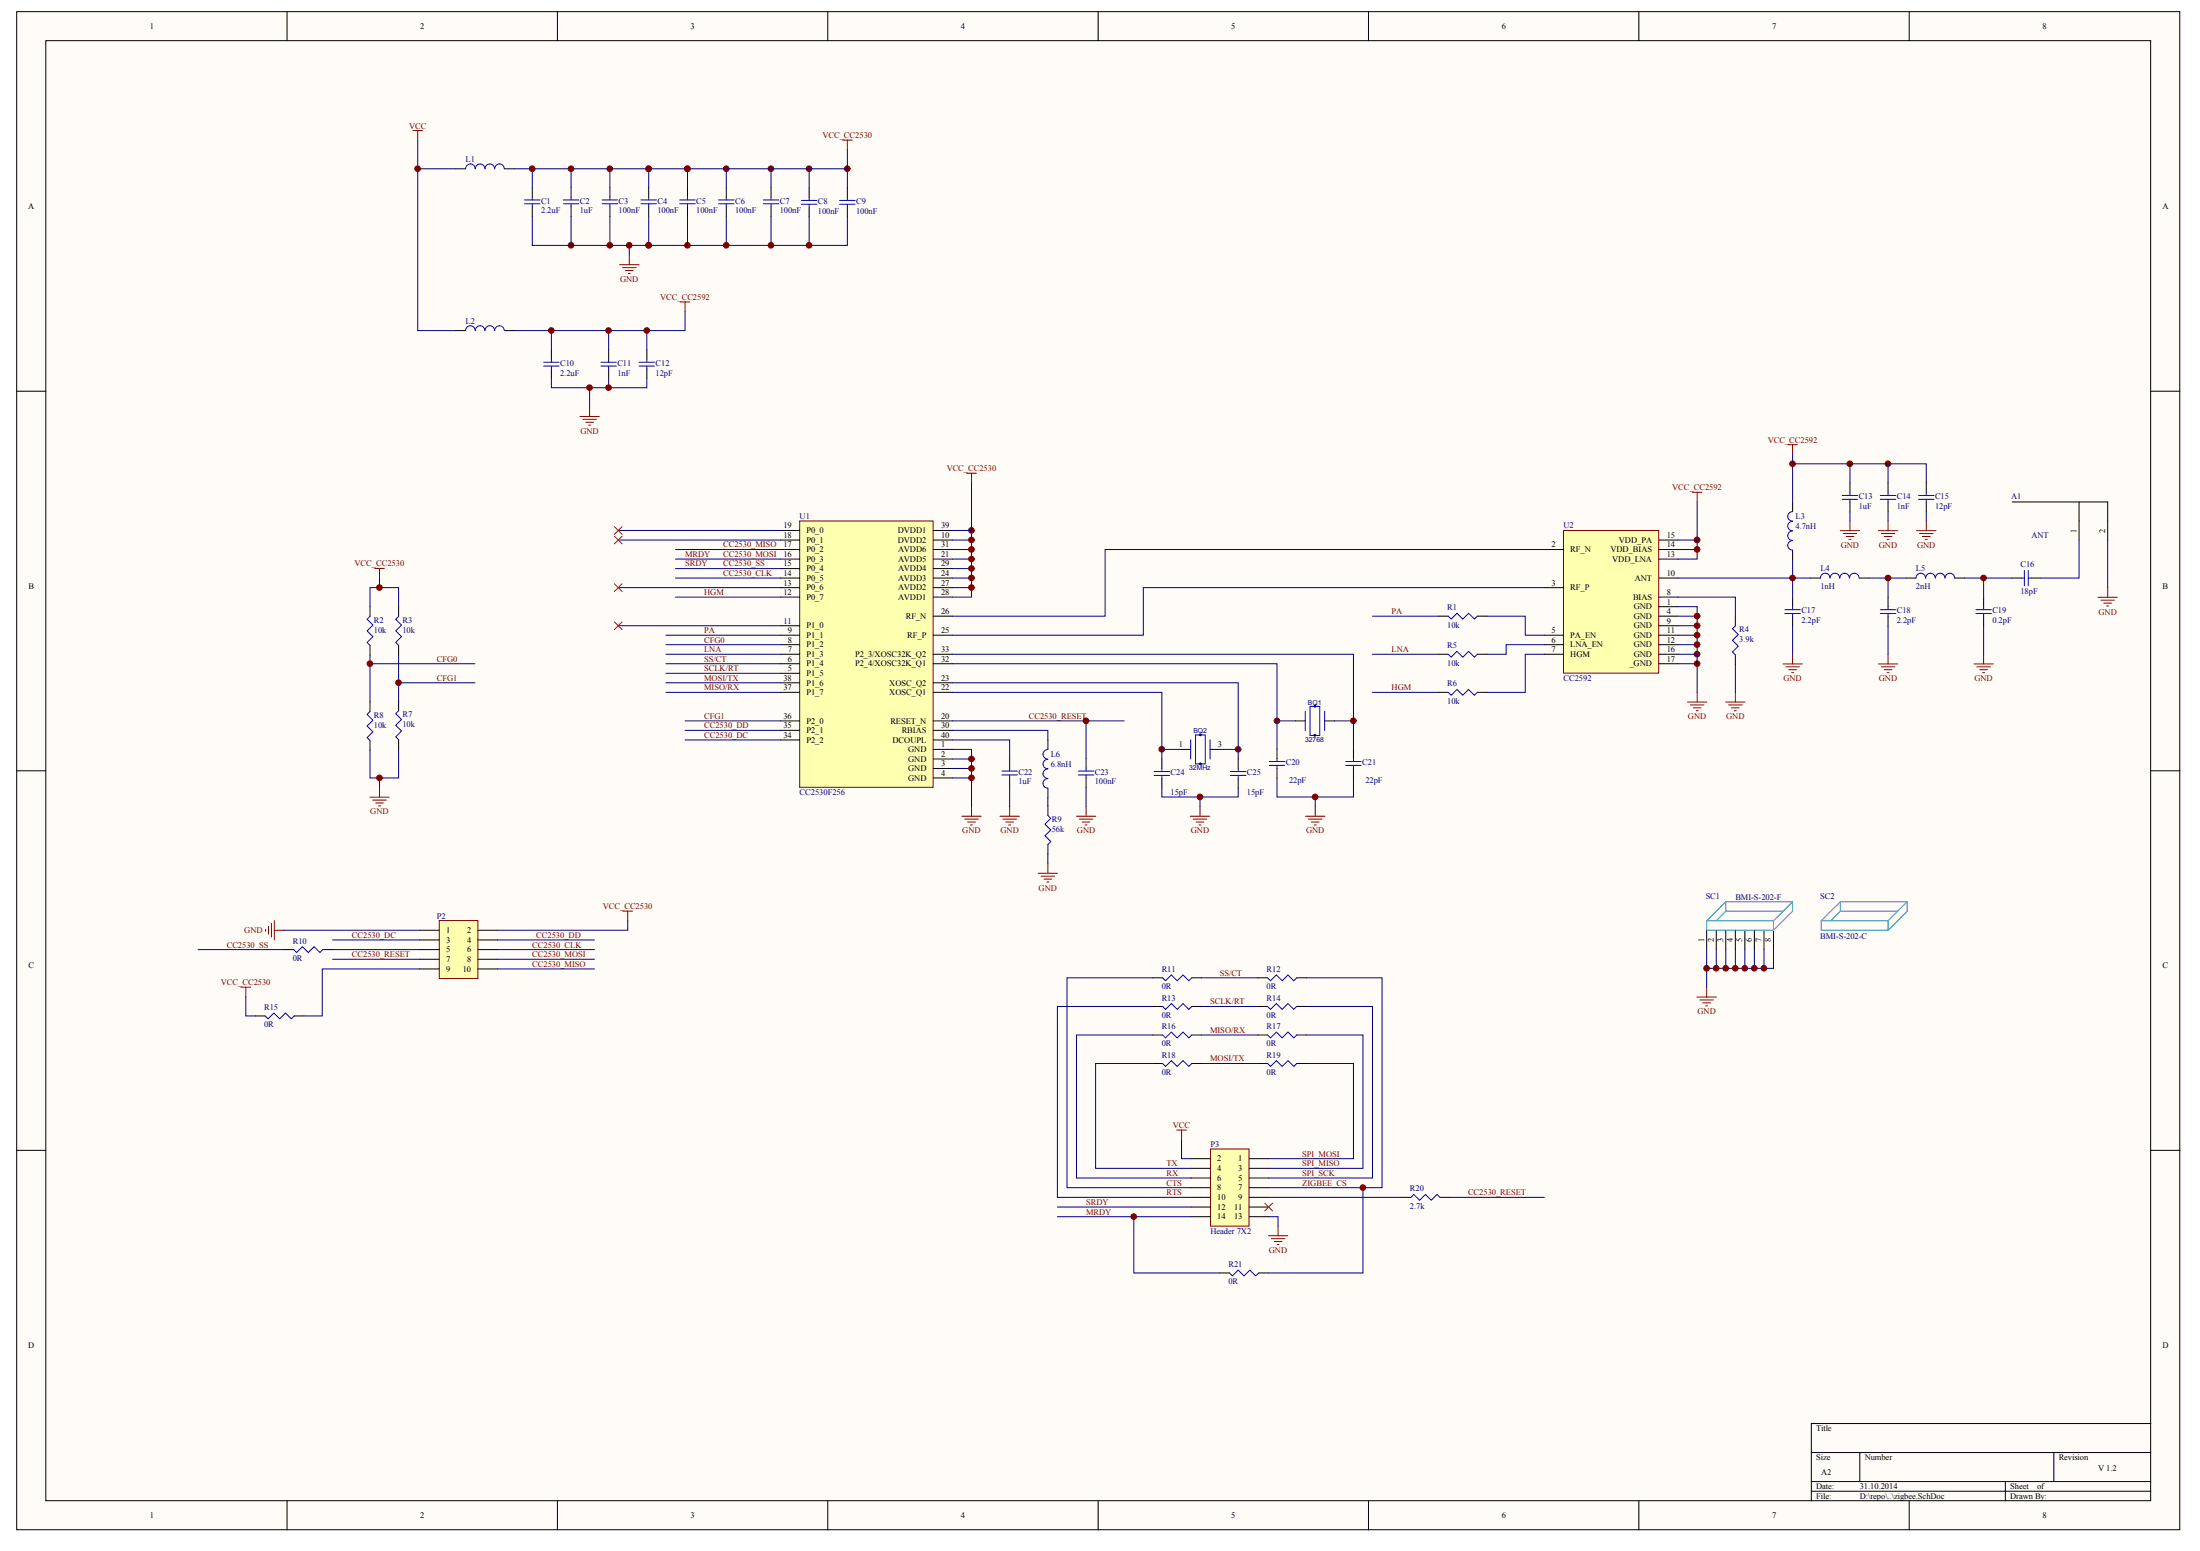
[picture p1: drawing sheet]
# Altium project zigbee.PrjPCB
1 sheet, 61 parts. Net scope: global (net labels, ports and power ports of the same name join across sheets).
Board file: zigbee.PcbDoc

## Sheet zigbee.SchDoc
size A2

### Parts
A1  ANT  [F ant]
BQ1  value 32768  [FC-12M]  (hidden comment: Crystal)
BQ2  value 32MHz  [403C11A32M00000]  (hidden comment: Crystal)
C1  value 2.2uF  [0402]  (hidden comment: Capacitor)
C2  value 1uF  [0402]  (hidden comment: Capacitor)
C3  value 100nF  [0402]  (hidden comment: Capacitor)
C4  value 100nF  [0402]  (hidden comment: Capacitor)
C5  value 100nF  [0402]  (hidden comment: Capacitor)
C6  value 100nF  [0402]  (hidden comment: Capacitor)
C7  value 100nF  [0402]  (hidden comment: Capacitor)
C8  value 100nF  [0402]  (hidden comment: Capacitor)
C9  value 100nF  [0402]  (hidden comment: Capacitor)
C10  value 2.2uF  [0402]  (hidden comment: Capacitor)
C11  value 1nF  [0402]  (hidden comment: Capacitor)
C12  value 12pF  [0402]  (hidden comment: Capacitor)
C13  value 1uF  [0402]  (hidden comment: Capacitor)
C14  value 1nF  [0402]  (hidden comment: Capacitor)
C15  value 12pF  [0402]  (hidden comment: Capacitor)
C16  value 18pF  [0402]  (hidden comment: Capacitor)
C17  value 2.2pF  [0402]  (hidden comment: Capacitor)
C18  value 2.2pF  [0402]  (hidden comment: Capacitor)
C19  value 0.2pF  [0402]  (hidden comment: Capacitor)
C20  value 22pF  [0402]  (hidden comment: Capacitor)
C21  value 22pF  [0402]  (hidden comment: Capacitor)
C22  value 1uF  [0402]  (hidden comment: Capacitor)
C23  value 100nF  [0402]  (hidden comment: Capacitor)
C24  value 15pF  [0402]  (hidden comment: Capacitor)
C25  value 15pF  [0402]  (hidden comment: Capacitor)
L1  Inductor  [0402]  (value not drawn)
L2  Inductor  [0603]  (value not drawn)
L3  value 4.7nH  [0402]  (hidden comment: Inductor)
L4  value 1nH  [0402]  (hidden comment: Inductor)
L5  value 2nH  [0402]  (hidden comment: Inductor)
L6  value 6.8nH  [0402]  (hidden comment: Inductor)
P2  *  [HDR2X5H]  (value not drawn)
P3  Header 7X2  [DIP14]
R1  value 10k  [0402]  (hidden comment: Resistor)
R2  value 10k  [0402]  (hidden comment: Resistor)
R3  value 10k  [0402]  (hidden comment: Resistor)
R4  value 3.9k  [0402]  (hidden comment: Resistor)
R5  value 10k  [0402]  (hidden comment: Resistor)
R6  value 10k  [0402]  (hidden comment: Resistor)
R7  value 10k  [0402]  (hidden comment: Resistor)
R8  value 10k  [0402]  (hidden comment: Resistor)
R9  value 56k  [0402]  (hidden comment: Resistor)
R10  value 0R  [0402]  (hidden comment: Blob)
R11  value 0R  [0402]  (hidden comment: Blob)
R12  value 0R  [0402]  (hidden comment: Blob)
R13  value 0R  [0402]  (hidden comment: Blob)
R14  value 0R  [0402]  (hidden comment: Blob)
R15  value 0R  [0402]  (hidden comment: Blob)
R16  value 0R  [0402]  (hidden comment: Blob)
R17  value 0R  [0402]  (hidden comment: Blob)
R18  value 0R  [0402]  (hidden comment: Blob)
R19  value 0R  [0402]  (hidden comment: Blob)
R20  value 2.7k  [0402]  (hidden comment: Resistor)
R21  value 0R  [0402]  (hidden comment: Blob)
SC1  BMI-S-202-F  [BMIS_202_F]
SC2  BMI-S-202-C
U1  CC2530F256  [QFN40]
U2  CC2592  [QFN16]

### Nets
GND: A1.2 C1.2 C2.2 C3.2 C4.2 C5.2 C6.2 C7.2 C8.2 C9.2 C10.2 C11.1 C12.1 C13.1 C14.1 C15.1 C17.1 C18.1 C19.1 C20.1 C21.1 C22.2 C23.2 C24.1 C25.1 P2.1 P3.13 R4.1 R7.2 R8.2 R9.2 SC1.1 SC1.2 SC1.3 SC1.4 SC1.5 SC1.6 SC1.7 SC1.8 U1.1(GND) U1.2(GND) U1.3(GND) U1.4(GND) U2.1(GND) U2.4(GND) U2.9(GND) U2.11(GND) U2.12(GND) U2.16(GND) U2.17(_GND)
VCC: L1.1 L2.1 P3.2
VCC_CC2530: C1.1 C2.1 C3.1 C4.1 C5.1 C6.1 C7.1 C8.1 C9.1 L1.2 P2.2 R2.1 R3.1 R15.2 U1.10(DVDD2) U1.21(AVDD5) U1.24(AVDD3) U1.27(AVDD2) U1.28(AVDD1) U1.29(AVDD4) U1.31(AVDD6) U1.39(DVDD1)
VCC_CC2592: C10.1 C11.2 C12.2 C13.2 C14.2 C15.2 L2.2 L3.2 U2.13(VDD_LNA) U2.14(VDD_BIAS) U2.15(VDD_PA)
CC2530_CLK: P2.6 U1.14(P0_5)
CC2530_DC: P2.3 U1.34(P2_2)
CC2530_DD: P2.4 U1.35(P2_1)
CC2530_MISO: P2.10 U1.17(P0_2)
CC2530_MOSI: P2.8 P3.14 R21.2 U1.16(P0_3)  [also labelled MRDY]
CC2530_RESET: C23.1 P2.7 R20.1 U1.20(RESET_N)
CC2530_SS: P3.12 R10.2 U1.15(P0_4)  [also labelled SRDY]
CFG0: R2.2 R8.1 U1.8(P1_2)
CFG1: R3.2 R7.1 U1.36(P2_0)
CTS: P3.8 R11.2
HGM: R6.1 U1.12(P0_7)
LNA: R5.1 U1.7(P1_3)
MISO/RX: R16.1 R17.2 U1.37(P1_7)
MOSI/TX: R18.1 R19.2 U1.38(P1_6)
PA: R1.1 U1.9(P1_1)
RTS: P3.10 R13.2
RX: P3.6 R16.2
SCLK/RT: R13.1 R14.2 U1.5(P1_5)
SPI_MISO: P3.3 R17.1
SPI_MOSI: P3.1 R19.1
SPI_SCK: P3.5 R14.1
SS/CT: R11.1 R12.2 U1.6(P1_4)
TX: P3.4 R18.2
ZIGBEE_CS: P3.7 R12.1 R21.1
NetA1_1: A1.1 C16.2
NetBQ1_1: BQ1.1 C20.2 U1.32(P2_4/XOSC32K_Q1)
NetBQ1_2: BQ1.2 C21.2 U1.33(P2_3/XOSC32K_Q2)
NetBQ2_1: BQ2.1 C24.2 U1.22(XOSC_Q1)
NetBQ2_3: BQ2.3 C25.2 U1.23(XOSC_Q2)
NetC16_1: C16.1 C19.2 L5.2
NetC17_2: C17.2 L3.1 L4.1 U2.10(ANT)
NetC18_2: C18.2 L4.2 L5.1
NetC22_1: C22.1 U1.40(DCOUPL)
NetL6_1: L6.1 R9.1
NetL6_2: L6.2 U1.30(RBIAS)
NetP2_5: P2.5 R10.1
NetP2_9: P2.9 R15.1
NetP3_9: P3.9 R20.2
NetR1_2: R1.2 U2.5(PA_EN)
NetR4_2: R4.2 U2.8(BIAS)
NetR5_2: R5.2 U2.6(LNA_EN)
NetR6_2: R6.2 U2.7(HGM)
NetU1_25: U1.25(RF_P) U2.3(RF_P)
NetU1_26: U1.26(RF_N) U2.2(RF_N)

Not connected (* = marked no-connect by the designer): P3 11*; U1 11(P1_0)* 13(P0_6)* 18(P0_1)* 19(P0_0)*

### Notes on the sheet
- V 1.2
